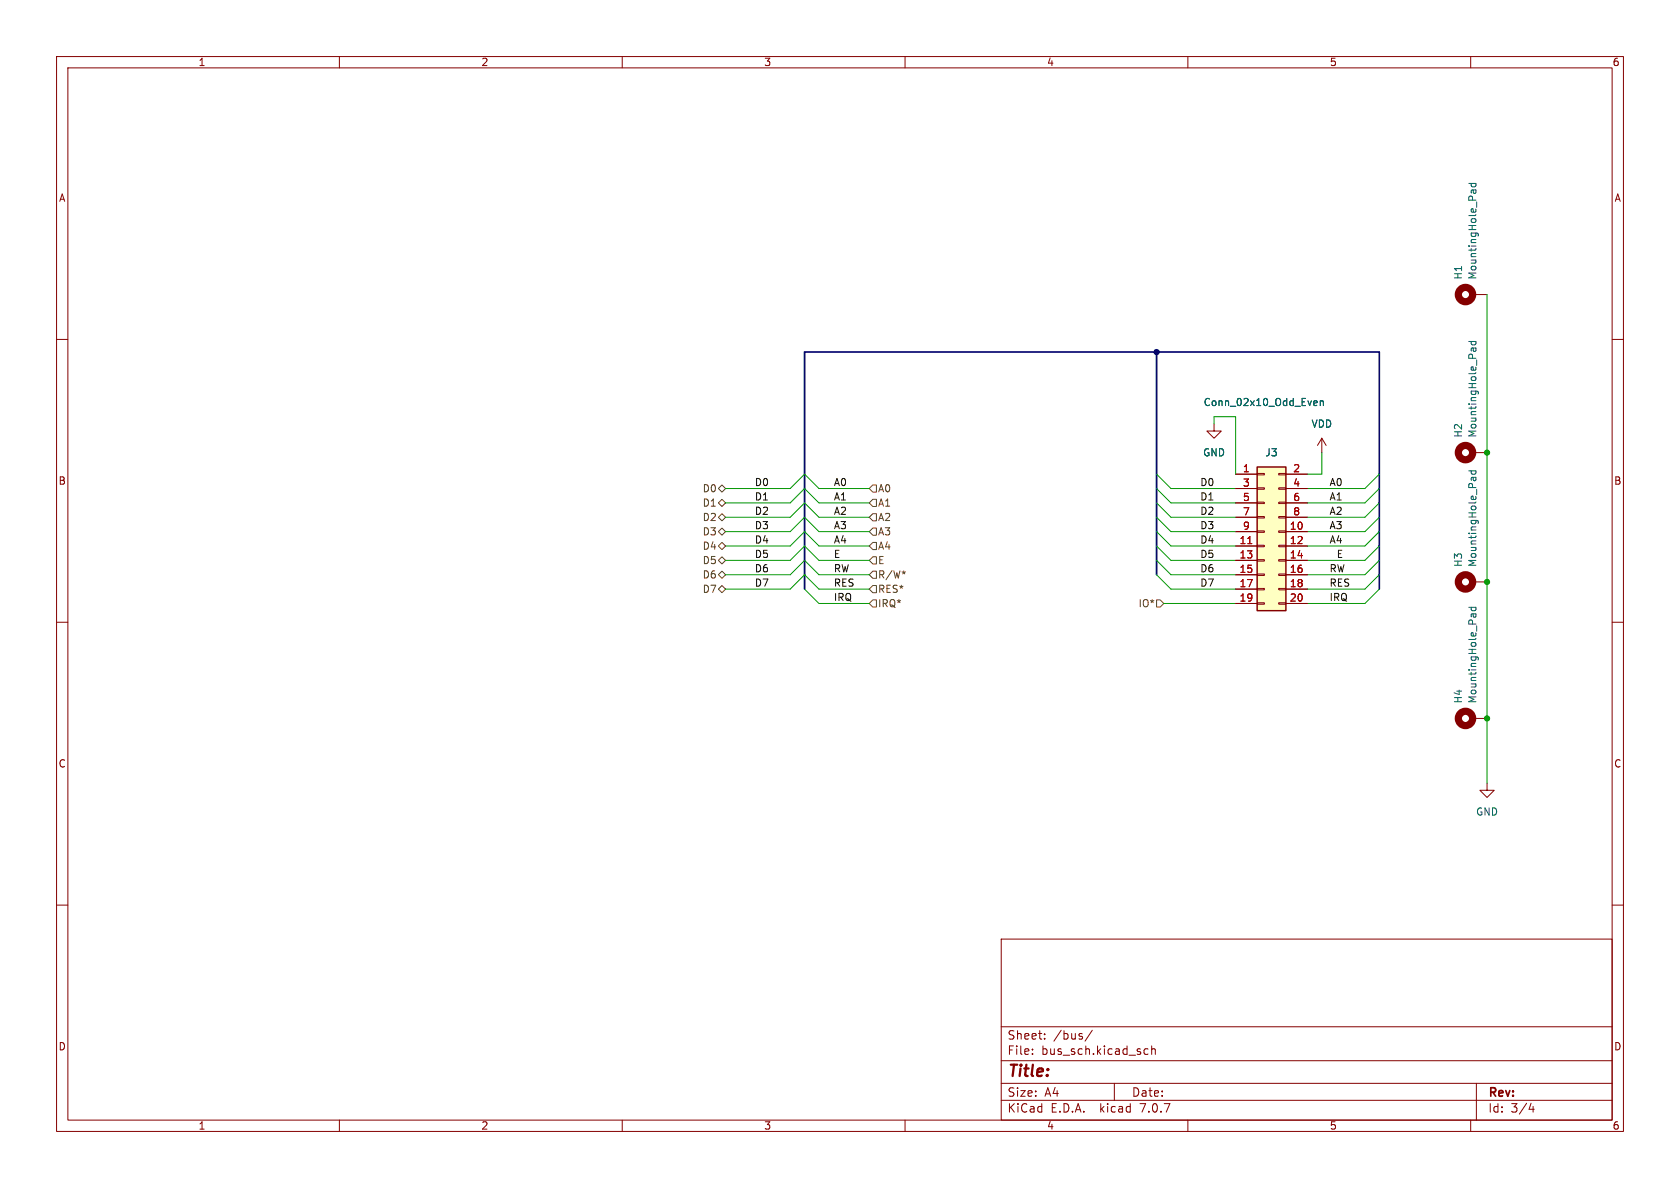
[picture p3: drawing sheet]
<svg xmlns="http://www.w3.org/2000/svg" width="297mm" height="210mm" viewBox="0 0 297 210" stroke-linecap="round" stroke-linejoin="round" font-family="sans-serif">
<g fill="none" stroke="#840000" stroke-width=".18">
<path d="M10 10h277v190h-277zM12 12h273v186h-273zM60 10v2M110 10v2M160 10v2M210 10v2M260 10v2M10 60h2M260.3 52.1h2.6M285 60h2M214.6 74.9v1.3h1.3l-1.3 1.3-1.2-1.3h1.2M233.7 77.5l-.8 1.2"/>
<path d="M233.7 77.5v2.5M233.7 77.5l.7 1.2M218.4 83.8h3.8M218.4 94h3.8M218.4 96.5h3.8M218.4 99.1h3.8M218.4 86.4h3.8M218.4 88.9h3.8M218.4 91.4h3.8M222.2 98.9h1.3v.3h-1.3zM222.2 96.4h1.3v.2h-1.3zM222.2 93.9h1.3v.2h-1.3z"/>
<path d="M222.2 91.3h1.3v.3h-1.3zM222.2 88.8h1.3v.2h-1.3zM222.2 86.2h1.3v.3h-1.3zM222.2 83.7h1.3v.2h-1.3zM226.1 98.9h1.2v.3h-1.2zM226.1 96.4h1.2v.2h-1.2zM226.1 93.9h1.2v.2h-1.2zM226.1 91.3h1.2v.3h-1.2zM226.1 88.8h1.2v.2h-1.2zM226.1 86.2h1.2v.3h-1.2zM226.1 83.7h1.2v.2h-1.2zM227.3 83.8h3.8"/>
<path d="M227.3 94h3.8M227.3 96.5h3.8M227.3 99.1h3.8M227.3 86.4h3.8M227.3 88.9h3.8M227.3 91.4h3.8M260.3 80h2.6M10 110h2M218.4 101.6h3.8M218.4 104.1h3.8M218.4 106.7h3.8M222.2 106.6h1.3v.2h-1.3z"/>
<path d="M222.2 104h1.3v.3h-1.3zM222.2 101.5h1.3v.2h-1.3zM226.1 106.6h1.2v.2h-1.2zM226.1 104h1.2v.3h-1.2zM226.1 101.5h1.2v.2h-1.2zM227.3 101.6h3.8M227.3 104.1h3.8M227.3 106.7h3.8M260.3 102.9h2.6M285 110h2M260.3 127h2.6M262.9 138.4v1.3h1.3l-1.3 1.3-1.3-1.3h1.3"/>
<path d="M10 160h2M285 160h2M177 166h108v32h-108zM60 198v2M110 198v2M160 198v2M177 194.5h108M177 191.5h108M177 187.5h108M177 181.5h108M182.5 186.3v.1M182.5 185.5v.1"/>
<path d="M184.7 183.6v.1M184.7 182.8v.1M193.1 182.1l-1.3 2M197 191.5v3M202.3 186.3l.2 .1 .5-.1M203 185.5l-.5-.1-.2 .1M203.6 185.5l.2-.1 .4 .1v.9M203.6 184.9v1.5M210 198v2M260 198v2M261 191.5v6.5M270.7 195l-.4 1.1h.9"/>
<path d="M271 195.6v1"/>
</g>
<path d="M222.2 82.6h5.1v25.4h-5.1z" fill="#ffffc2" stroke="#ffffc2" stroke-width=".18"/>
<path d="M222.2 82.6h5.1v25.4h-5.1z" fill="none" stroke="#840000" stroke-width=".25"/>
<path d="M220.6 96.1h.7" fill="none" stroke="#a90000" stroke-width=".18"/>
<g fill="none" stroke="#006464" stroke-width=".18">
<path d="M259.7 32.4h1.2M260.1 32.4v.4l.2 .2 .6-.1v-.5M260.4 33.6v.4M260.9 33.6v.4M260.9 33.6h-.6l-.2 .2v.2M232.4 70.9h.4l.1 .3-.6 .1M232.8 71.6l-.4 .1M233.4 71l.2-.1h.3l.1 .8M233.4 70.9v.8M259.7 60.4h1.2M260.1 60.4v.3l.2 .3 .6-.2v-.4M260.4 61.5v.4"/>
<path d="M260.9 61.5v.4M260.9 61.5h-.6l-.2 .2v.2M259.7 83.2h1.2M260.1 83.2v.4l.2 .2 .6-.1v-.5M260.4 84.4v.4M260.9 84.4v.4M260.9 84.4h-.6l-.2 .2v.2M259.7 107.4h1.2M260.1 107.4v.3l.2 .3 .6-.2v-.4M260.4 108.5v.4M260.9 108.5v.4M260.9 108.5h-.6l-.2 .2v.2"/>
</g>
<g fill="none" stroke="#840000" stroke-width="1.3">
<circle cx="259.1" cy="52.1" r="1.27"/>
<circle cx="259.1" cy="80" r="1.27"/>
<circle cx="259.1" cy="102.9" r="1.27"/>
<circle cx="259.1" cy="127" r="1.27"/>
</g>
<g fill="none" stroke="#725600" stroke-width=".18">
<path d="M127 88.9l.6-.6 .7 .6-.7 .6zM127 86.4l.6-.7 .7 .7-.7 .6zM127 94l.6-.7 .7 .7-.7 .6zM127 96.5l.6-.6 .7 .6-.7 .7zM127 99.1l.6-.7 .7 .7-.7 .6zM127.6 90.8l.7 .6-.7 .7-.6-.7zM154.3 95.9h.6v1.3h-.6l-.6-.7zM154.3 93.3h.6v1.3h-.6l-.6-.6zM154.3 90.8h.6v1.3h-.6l-.6-.7zM154.3 85.7h.6v1.3h-.6l-.6-.6zM154.3 98.4h.6v1.3h-.6l-.6-.6zM154.3 88.3h.6v1.2h-.6l-.6-.6z"/>
<path d="M127 104.1l.6-.6 .7 .6-.7 .7zM127.6 101l.7 .6-.7 .6-.6-.6zM154.3 106h.6v1.3h-.6l-.6-.6zM154.3 103.5h.6v1.3h-.6l-.6-.7zM154.3 101h.6v1.2h-.6l-.6-.6zM160.1 101.1l-.3 .1 .1 .3M204.5 106h.6l.6 .7-.6 .6h-.6z"/>
</g>
<path d="M204.5 62.2v39.4M142.2 104.1v-41.9h101.6v41.9" fill="none" stroke="#000084" stroke-width=".3"/>
<g fill="none" stroke="#009600" stroke-width=".18">
<path d="M262.9 52.1v86.3M214.6 74.9v-1.2h3.8v10.1M128.3 94h11.4l2.5-2.6 2.6 2.6h8.9M128.3 99.1h11.4l2.5-2.6 2.6 2.6h8.9M128.3 88.9h11.4l2.5-2.5 2.6 2.5h8.9M128.3 86.4h11.4l2.5-2.6 2.6 2.6h8.9M128.3 91.4h11.4l2.5-2.5 2.6 2.5h8.9M128.3 96.5h11.4l2.5-2.5 2.6 2.5h8.9M204.5 91.4l2.5 2.6h11.4M204.5 96.5l2.5 2.6h11.4M204.5 86.4l2.5 2.5h11.4M204.5 83.8l2.5 2.6h11.4"/>
<path d="M204.5 88.9l2.5 2.5h11.4M204.5 99.1l2.5 2.5h11.4M204.5 94l2.5 2.5h11.4M233.7 80v3.8h-2.6M243.8 91.4l-2.5 2.6h-10.2M243.8 96.5l-2.5 2.6h-10.2M243.8 86.4l-2.5 2.5h-10.2M243.8 83.8l-2.5 2.6h-10.2M243.8 88.9l-2.5 2.5h-10.2M243.8 99.1l-2.5 2.5h-10.2M243.8 94l-2.5 2.5h-10.2M128.3 104.1h11.4l2.5-2.5 2.6 2.5h8.9"/>
<path d="M128.3 101.6h11.4l2.5-2.5 2.6 2.5h8.9M142.2 104.1l2.6 2.6h8.9M204.5 101.6l2.5 2.5h11.4M205.7 106.7h12.7M243.8 101.6l-2.5 2.5h-10.2M243.8 104.1l-2.5 2.6h-10.2"/>
</g>
<g fill="#009600" stroke="#009600" stroke-width=".18">
<circle cx="262.9" cy="102.9" r=".46"/>
<circle cx="262.9" cy="127" r=".46"/>
<circle cx="262.9" cy="80" r=".46"/>
</g>
<circle cx="204.5" cy="62.2" r=".46" fill="#000084" stroke="#000084" stroke-width=".18"/>
<text font-size="2.8" fill="#840000" x="178" y="190.9">Title:</text>
<g font-size="2.1" fill="#840000">
<text x="178" y="184">Sheet:</text>
<text x="186.2" y="184">/bus/</text>
<text x="178" y="186.7">File:</text>
<text x="184.1" y="186.7">bus_sch.kicad_sch</text>
<text x="178" y="196.9">KiCad</text>
<text x="178" y="194.1">Size:</text>
<text x="184.7" y="194.1">A4</text>
<text x="185.7" y="196.9">E.D.A.</text>
<text x="194.6" y="196.9">kicad</text>
<text x="200" y="194.1">Date:</text>
<text x="201.8" y="196.9">7.0.7</text>
<text x="263" y="194.3">Rev:</text>
<text x="263" y="196.9">Id:</text>
<text x="267.1" y="196.9">3/4</text>
</g>
<g font-size="1.8" fill="#840000">
<text x="35" y="11.9">1</text>
<text x="85" y="11.9">2</text>
<text x="135" y="11.9">3</text>
<text x="185" y="11.9">4</text>
<text x="235" y="11.9">5</text>
<text x="285" y="11.9">6</text>
<text x="10.3" y="35.9">A</text>
<text x="285.3" y="35.9">A</text>
<text x="10.3" y="85.9">B</text>
<text x="285.3" y="85.9">B</text>
<text x="10.3" y="135.9">C</text>
<text x="285.3" y="135.9">C</text>
<text x="10.3" y="185.9">D</text>
<text x="285.3" y="185.9">D</text>
<text x="35" y="199.9">1</text>
<text x="85" y="199.9">2</text>
<text x="135" y="199.9">3</text>
<text x="185" y="199.9">4</text>
<text x="235" y="199.9">5</text>
<text x="285" y="199.9">6</text>
</g>
<g font-size="1.8" fill="#006464">
<text x="258.7" y="49.5" transform="rotate(-90 258.7 49.5)">H1</text>
<text x="261.2" y="49.5" transform="rotate(-90 261.2 49.5)">MountingHole_Pad</text>
<text x="212.7" y="72">Conn_02x10_Odd_Even</text>
<text x="231.8" y="75.8">VDD</text>
<text x="258.7" y="77.5" transform="rotate(-90 258.7 77.5)">H2</text>
<text x="261.2" y="77.5" transform="rotate(-90 261.2 77.5)">MountingHole_Pad</text>
<text x="212.6" y="80.9">GND</text>
<text x="223.6" y="80.9">J3</text>
<text x="258.7" y="100.3" transform="rotate(-90 258.7 100.3)">H3</text>
<text x="261.2" y="100.3" transform="rotate(-90 261.2 100.3)">MountingHole_Pad</text>
<text x="258.7" y="124.5" transform="rotate(-90 258.7 124.5)">H4</text>
<text x="261.2" y="124.5" transform="rotate(-90 261.2 124.5)">MountingHole_Pad</text>
<text x="260.9" y="144.4">GND</text>
</g>
<g font-size="1.8" fill="#a90000">
<text x="219.6" y="83.6">1</text>
<text x="228.5" y="83.6">2</text>
<text x="219.6" y="86.1">3</text>
<text x="219.6" y="88.6">5</text>
<text x="228.5" y="86.1">4</text>
<text x="228.5" y="88.6">6</text>
<text x="219.6" y="91.2">7</text>
<text x="219.6" y="93.7">9</text>
<text x="227.9" y="93.7">10</text>
<text x="228.5" y="91.2">8</text>
<text x="219" y="96.3">11</text>
<text x="219" y="98.8">13</text>
<text x="219" y="101.3">15</text>
<text x="227.9" y="96.3">12</text>
<text x="227.9" y="98.8">14</text>
<text x="227.9" y="101.3">16</text>
<text x="219" y="103.9">17</text>
<text x="219" y="106.4">19</text>
<text x="227.9" y="103.9">18</text>
<text x="227.9" y="106.4">20</text>
</g>
<g font-size="1.8" fill="#725600">
<text x="124.1" y="89.8">D1</text>
<text x="124.1" y="87.2">D0</text>
<text x="155.1" y="87.2">A0</text>
<text x="155.1" y="89.8">A1</text>
<text x="124.1" y="94.8">D3</text>
<text x="124.1" y="92.3">D2</text>
<text x="155.1" y="94.8">A3</text>
<text x="155.1" y="92.3">A2</text>
<text x="124.1" y="97.4">D4</text>
<text x="124.1" y="99.9">D5</text>
<text x="155.1" y="97.4">A4</text>
<text x="155.1" y="99.9">E</text>
<text x="124.1" y="105">D7</text>
<text x="124.1" y="102.5">D6</text>
<text x="155.1" y="107.5">IRQ*</text>
<text x="155.1" y="105">RES*</text>
<text x="155.1" y="102.5">R/W*</text>
<text x="201.2" y="107.5">IO*</text>
</g>
<g font-size="1.8" fill="#0f0f0f">
<text x="133.3" y="86">D0</text>
<text x="133.3" y="88.6">D1</text>
<text x="147.3" y="86">A0</text>
<text x="147.3" y="88.6">A1</text>
<text x="212.1" y="88.6">D1</text>
<text x="212.1" y="86">D0</text>
<text x="234.9" y="86">A0</text>
<text x="234.9" y="88.6">A1</text>
<text x="133.3" y="91.1">D2</text>
<text x="133.3" y="93.6">D3</text>
<text x="147.3" y="91.1">A2</text>
<text x="147.3" y="93.6">A3</text>
<text x="212.1" y="93.6">D3</text>
<text x="212.1" y="91.1">D2</text>
<text x="234.9" y="91.1">A2</text>
<text x="234.9" y="93.6">A3</text>
<text x="133.3" y="98.7">D5</text>
<text x="133.3" y="101.3">D6</text>
<text x="133.3" y="96.2">D4</text>
<text x="147.3" y="101.3">RW</text>
<text x="147.3" y="98.7">E</text>
<text x="147.3" y="96.2">A4</text>
<text x="212.1" y="101.3">D6</text>
<text x="212.1" y="96.2">D4</text>
<text x="212.1" y="98.7">D5</text>
<text x="234.9" y="101.3">RW</text>
<text x="234.9" y="96.2">A4</text>
<text x="236.2" y="98.7">E</text>
<text x="133.3" y="103.8">D7</text>
<text x="147.3" y="106.3">IRQ</text>
<text x="147.3" y="103.8">RES</text>
<text x="212.1" y="103.8">D7</text>
<text x="234.9" y="106.3">IRQ</text>
<text x="234.9" y="103.8">RES</text>
</g>
</svg>
